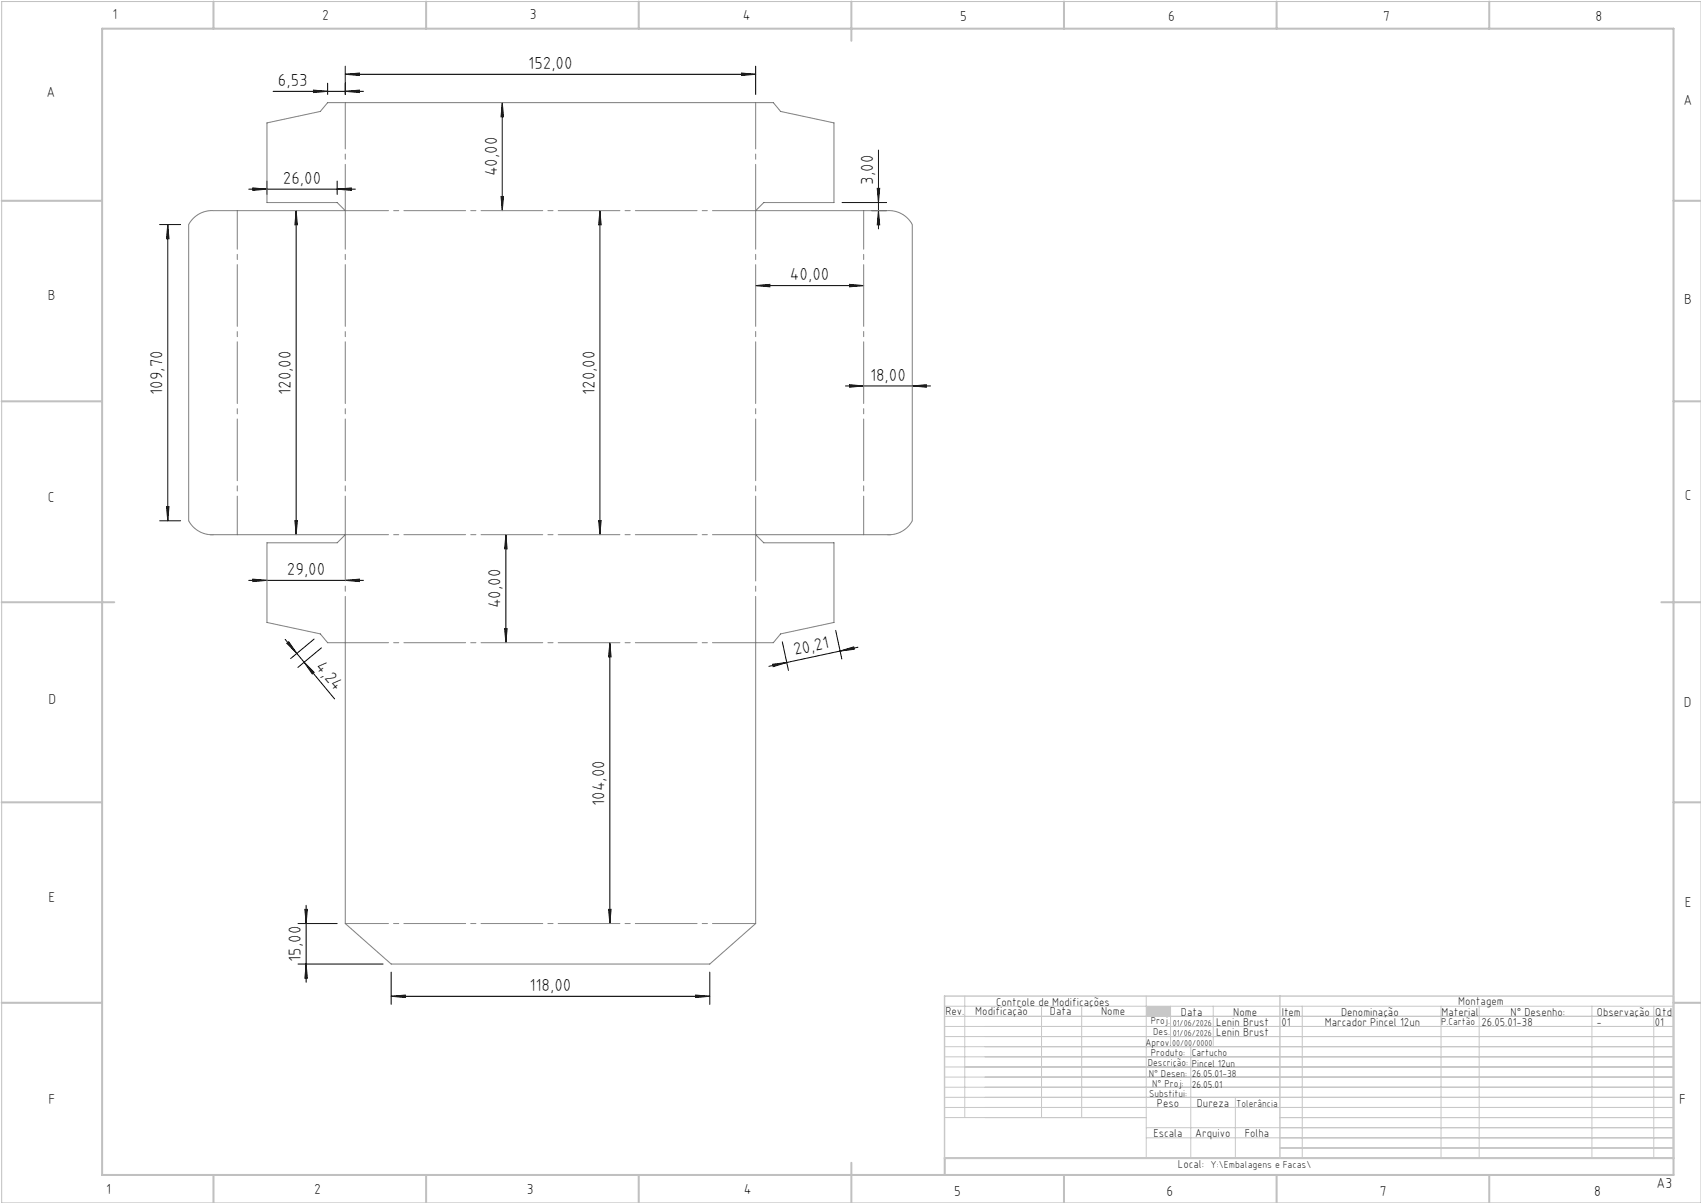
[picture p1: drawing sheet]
<svg xmlns="http://www.w3.org/2000/svg" width="420mm" height="297mm" viewBox="0 0 420 297" stroke-linecap="round" stroke-linejoin="round" font-family="sans-serif">
<path d="M.4 .4h419.6v296.6h-419.6z" fill="none" stroke="#c0c0c0" stroke-width=".25"/>
<g fill="none" stroke="#c0c0c0" stroke-width=".5">
<path d="M25.2 7.1h388v283h-388zM52.7 .4v6.7M105.2 .4v6.7M157.7 .4v6.7M210.2 .4v9.7M262.7 .4v6.7M315.2 .4v6.7M367.7 .4v6.7M.4 49.6h24.8M413.2 49.6h6.8M.4 99.1h24.8M413.2 99.1h6.8"/>
<path d="M.4 148.7h27.8M410.2 148.7h9.8M.4 198.1h24.8M413.2 198.1h6.8M.4 247.6h24.8M413.2 247.6h6.8M52.7 290.1v6.9M105.2 290.1v6.9M157.7 290.1v6.9M210.2 287.1v9.9M262.7 290.1v6.9M315.2 290.1v6.9"/>
<path d="M367.7 290.1v6.9M413.2 285.9h-179.9v4.2"/>
</g>
<g fill="none" stroke="#c3c8d2" stroke-width=".25">
<path d="M233.2 250.9h180M233.2 248.4h180M233.2 253.4h180M233.2 255.9h180M233.2 258.4h180M238.2 245.9v30M257.2 248.4v27.5M267.1 248.4v27.5M283 245.9v40M289 248.4v10M294 258.4v27.5M299.6 248.4v10"/>
<path d="M321.5 248.4v37.5M355.8 248.4v37.5M365.2 248.4v37.5M393.1 248.4v37.5M408.3 248.4v37.5M233.2 260.9h180M233.2 263.4h180M233.2 265.9h180M233.2 268.4h180M233.2 270.9h180M233.2 273.4h180M233.2 275.9h49.8"/>
<path d="M283 278.4h130.2M305 270.9v15M316 275.9h97.2M283 280.9h130.2M316 283.4h97.2"/>
</g>
<path d="M233.2 245.9h180v40h-180zM316 245.9v40" fill="none" stroke="#c3c8d2" stroke-width=".35"/>
<path d="M283 248.4h6v2.5h-6z" fill-rule="evenodd" fill="#c3c8d2"/>
<g fill="none" stroke="#000" stroke-width=".25">
<path d="M85.3 18.3l3.5-.3v.6zM85.3 16.3v7M85.3 18.3h101.3M183.1 18l3.5 .3-3.5 .3zM186.6 16.3v7M67.4 22.5h22.4M77.4 22.2l3.5 .3-3.5 .3zM80.9 20.5v2.8M85.3 22.5l3.5-.3v.6zM124 25.3l.3 3.5h-.6zM124 25.3v26.7M216.9 37.1v19.4"/>
<path d="M39.4 55.4h5.2M41.4 55.4v73.2M41.4 55.4l.3 3.5h-.6zM61.4 46.7h26.4M62.4 46.4l3.5 .3-3.5 .3zM65.9 44.7v3.3M73.1 52l.3 3.5h-.6zM73.1 52v80M83.3 46.7l3.5-.3v.6zM83.3 44.7v3.3M123.7 48.5h.6l-.3 3.5zM148.1 52l.3 3.5h-.6z"/>
<path d="M148.1 52v80M207.9 50h11M215.3 52h3.6M216.6 46.5h.6l-.3 3.5zM216.9 52l.3 3.5h-.6zM186.6 70.5l3.5-.3v.6zM186.6 70.5h26.7M209.8 70.2l3.5 .3-3.5 .3zM208.8 95.3h21M209.8 95l3.5 .3-3.5 .3zM225.3 95.3l3.5-.3v.6zM39.4 128.6h5.2"/>
<path d="M41.1 125.1h.6l-.3 3.5zM72.8 128.5h.6l-.3 3.5zM124.9 132l.3 3.5h-.6zM124.9 132v26.7M147.8 128.5h.6l-.3 3.5zM61.4 143.3h28.4M62.4 143l3.5 .3-3.5 .3zM70.4 157.9l12.2 14.7M70.8 158.8l.5-.4 2 2.9zM77.6 157.8l-5.9 4.8M79.4 160l-5.8 4.8M85.3 143.3l3.5-.3v.6z"/>
<path d="M124.6 155.2h.6l-.3 3.5zM150.6 158.7l.3 3.5h-.6zM150.6 158.7v69.3M193.2 158.5l1.5 7M206.3 155.6l1.6 7.1M211.8 159.8l-17.5 3.8M75.1 163.5l2.5 2.5-.5 .4zM190.8 164l3.5-.4-3.4 1zM194.3 163.6l-4.4 .9M207.4 160.7l3.4-1 .1 .6zM73.6 228h9.7M73.6 238h21"/>
<path d="M75.3 224.5h.6l-.3 3.5zM75.6 238l.3 3.5h-.6zM75.6 223.5v19M150.3 224.5h.6l-.3 3.5zM96.6 246l3.5-.3v.6zM96.6 240v8M96.6 246h78.7M171.8 245.7l3.5 .3-3.5 .3zM175.3 240v8"/>
</g>
<path d="M52.8 52a6.5 6.5 0 0 0-6.2 3.4v73.2a6.5 6.5 0 0 0 6.2 3.4M52.8 52h32.5l-2-2h-17.4v-19.7l13.2-2.8 1.8-2.2h110l1.8 2.2 13.2 2.8v19.7h-17.3l-2 2h32.5M219.1 52a6.5 6.5 0 0 1 6.2 3.4v73.2a6.5 6.5 0 0 1-6.2 3.4M51.9 132h33.4l-2 2h-17.4v19.7l13.2 2.8 1.8 2.2h4.4v69.3l11.3 10h78.7l11.3-10v-69.3h4.3l1.8-2.2 13.2-2.8v-19.7h-17.3l-2-2h33.3" fill="none" stroke="#808080" stroke-width=".25"/>
<path d="M186.6 25.3v26.7M85.3 52v-26.7M85.3 132v26.7M186.6 158.7v-26.7" fill="none" stroke="#808080" stroke-width=".25" stroke-dasharray="15.2 1.3 1.3 1.3" stroke-dashoffset="3.8"/>
<path d="M58.6 52v80M186.6 52v80M213.3 52v80M85.3 132v-80" fill="none" stroke="#808080" stroke-width=".25" stroke-dasharray="15.2 1.3 1.3 1.3" stroke-dashoffset="5.7"/>
<path d="M85.3 52h101.3M186.6 132h-101.3M85.3 158.7h101.3M85.3 228h101.3" fill="none" stroke="#808080" stroke-width=".25" stroke-dasharray="15.2 1.3 1.3 1.3" stroke-dashoffset="4.6"/>
<g fill="#000">
<path d="M85.3 18.3l3.5-.3v.6zM183.1 18l3.5 .3-3.5 .3zM186.6 70.5l3.5-.3v.6zM209.8 70.2l3.5 .3-3.5 .3zM209.8 95l3.5 .3-3.5 .3zM225.3 95.3l3.5-.3v.6zM62.4 143l3.5 .3-3.5 .3zM85.3 143.3l3.5-.3v.6zM96.6 246l3.5-.3v.6zM171.8 245.7l3.5 .3-3.5 .3z"/>
<path d="M73.1 52l.3 3.5h-.6zM72.8 128.5h.6l-.3 3.5zM124 25.3l.3 3.5h-.6zM123.7 48.5h.6l-.3 3.5zM148.1 52l.3 3.5h-.6zM147.8 128.5h.6l-.3 3.5zM124.9 132l.3 3.5h-.6zM124.6 155.2h.6l-.3 3.5zM150.6 158.7l.3 3.5h-.6zM150.3 224.5h.6l-.3 3.5zM75.3 224.5h.6l-.3 3.5zM75.6 238l.3 3.5h-.6zM216.6 46.5h.6l-.3 3.5zM216.9 52l.3 3.5h-.6z"/>
<path d="M83.3 46.7l3.5-.3v.6zM62.4 46.4l3.5 .3-3.5 .3zM85.3 22.5l3.5-.3v.6zM77.4 22.2l3.5 .3-3.5 .3z"/>
<path d="M41.1 125.1h.6l-.3 3.5zM41.4 55.4l.3 3.5h-.6z"/>
<path d="M75.1 163.5l2.5 2.5-.5 .4zM70.8 158.8l.5-.4 2 2.9z"/>
<path d="M190.8 164l3.5-.4-3.4 1zM207.4 160.7l3.4-1 .1 .6z"/>
</g>
<g font-size="4.3">
<text x="130.4" y="17.1">152,00</text>
<text x="68.6" y="21.3">6,53</text>
<text x="69.9" y="45.4">26,00</text>
<text x="122.7" y="43.6" transform="rotate(-90 122.7 43.6)">40,00</text>
<text x="215.6" y="45.6" transform="rotate(-90 215.6 45.6)">3,00</text>
<text x="195" y="69.2">40,00</text>
<text x="214.8" y="94">18,00</text>
<text x="40.1" y="97.5" transform="rotate(-90 40.1 97.5)">109,70</text>
<text x="71.8" y="97.5" transform="rotate(-90 71.8 97.5)">120,00</text>
<text x="146.8" y="97.5" transform="rotate(-90 146.8 97.5)">120,00</text>
<text x="70.8" y="142">29,00</text>
<text x="123.6" y="150.2" transform="rotate(-90 123.6 150.2)">40,00</text>
<text x="196.2" y="161.8" transform="rotate(-12 196.2 161.8)">20,21</text>
<text x="77.8" y="164.7" transform="rotate(50 77.8 164.7)">4,24</text>
<text x="149.3" y="199" transform="rotate(-90 149.3 199)">104,00</text>
<text x="74.3" y="237.4" transform="rotate(-90 74.3 237.4)">15,00</text>
<text x="130.7" y="244.7">118,00</text>
</g>
<g font-size="3.6">
<text x="27.8" y="4.8">1</text>
<text x="79.5" y="4.9">2</text>
<text x="130.8" y="4.8">3</text>
<text x="183.4" y="4.9">4</text>
<text x="237.1" y="5.1">5</text>
<text x="288.4" y="5.2">6</text>
<text x="341.5" y="5.1">7</text>
<text x="394" y="5.2">8</text>
<text x="11.5" y="24">A</text>
<text x="415.7" y="25.8">A</text>
<text x="11.8" y="74.1">B</text>
<text x="415.8" y="75.1">B</text>
<text x="11.8" y="124">C</text>
<text x="416" y="123.5">C</text>
<text x="12" y="173.7">D</text>
<text x="415.8" y="174.7">D</text>
<text x="12" y="222.6">E</text>
<text x="416" y="223.9">E</text>
<text x="12" y="272.6">F</text>
<text x="414.6" y="272.6">F</text>
<text x="409" y="293.3">A3</text>
<text x="26.2" y="294.8">1</text>
<text x="77.6" y="294.8">2</text>
<text x="130.1" y="294.8">3</text>
<text x="183.7" y="294.7">4</text>
<text x="235.6" y="295.2">5</text>
<text x="288" y="295.2">6</text>
<text x="340.7" y="295.2">7</text>
<text x="393.6" y="295.2">8</text>
</g>
<g font-size="2.9">
<text x="240.8" y="250.6">Modificação</text>
<text x="259.2" y="250.6">Data</text>
<text x="271.9" y="250.6">Nome</text>
<text x="290.9" y="288.4">Local:</text>
</g>
<g font-size="2.8">
<text x="233.4" y="250.6">Rev.</text>
<text x="246" y="248.4">Controle de Modificações</text>
<text x="291.6" y="250.8">Data</text>
<text x="304.5" y="250.8">Nome</text>
<text x="316.5" y="250.9">Item</text>
<text x="331.1" y="250.9">Denominação</text>
<text x="355.9" y="250.9">Material</text>
<text x="360.1" y="248.2">Montagem</text>
<text x="373" y="250.9">N° Desenho:</text>
<text x="394.3" y="250.9">Observação</text>
<text x="408.7" y="250.9">Qtd</text>
<text x="300.3" y="253.3">Lenin Brust</text>
<text x="300.3" y="255.8">Lenin Brust</text>
<text x="316.4" y="253.3">01</text>
<text x="327.1" y="253.3">Marcador Pincel 12un</text>
<text x="365.8" y="253.3">26.05.01-38</text>
<text x="394.2" y="253.4">-</text>
<text x="408.6" y="253.4">01</text>
<text x="285.6" y="273.3">Peso</text>
<text x="295.5" y="273.3">Dureza</text>
<text x="284.8" y="280.8">Escala</text>
<text x="295.1" y="280.8">Arquivo</text>
<text x="307.3" y="280.8">Folha</text>
</g>
<g font-size="2.5">
<text x="284.1" y="252.9">Proj.</text>
<text x="284.8" y="255.5">Des.</text>
<text x="355.8" y="253.1">P.Cartão</text>
<text x="282.8" y="258.3">Aprov.</text>
<text x="283.4" y="263.3">Descrição:</text>
<text x="284.2" y="260.7">Produto:</text>
<text x="294.2" y="263.3">Pincel 12un</text>
<text x="294.2" y="260.7">Cartucho</text>
<text x="283.7" y="265.9">N° Desen:</text>
<text x="284.5" y="268.3">N° Proj:</text>
<text x="294.2" y="268.6">26.05.01</text>
<text x="294.2" y="265.9">26.05.01-38</text>
<text x="283.7" y="270.9">Substitui:</text>
<text x="305.2" y="273.3">Tolerância</text>
<text x="298.9" y="288.4">Y:\Embalagens e Facas\</text>
</g>
<g font-size="2.1">
<text x="289.6" y="253.3">01/06/2026</text>
<text x="289.6" y="255.8">01/06/2026</text>
<text x="289.4" y="258.3">00/00/0000</text>
</g>
</svg>
